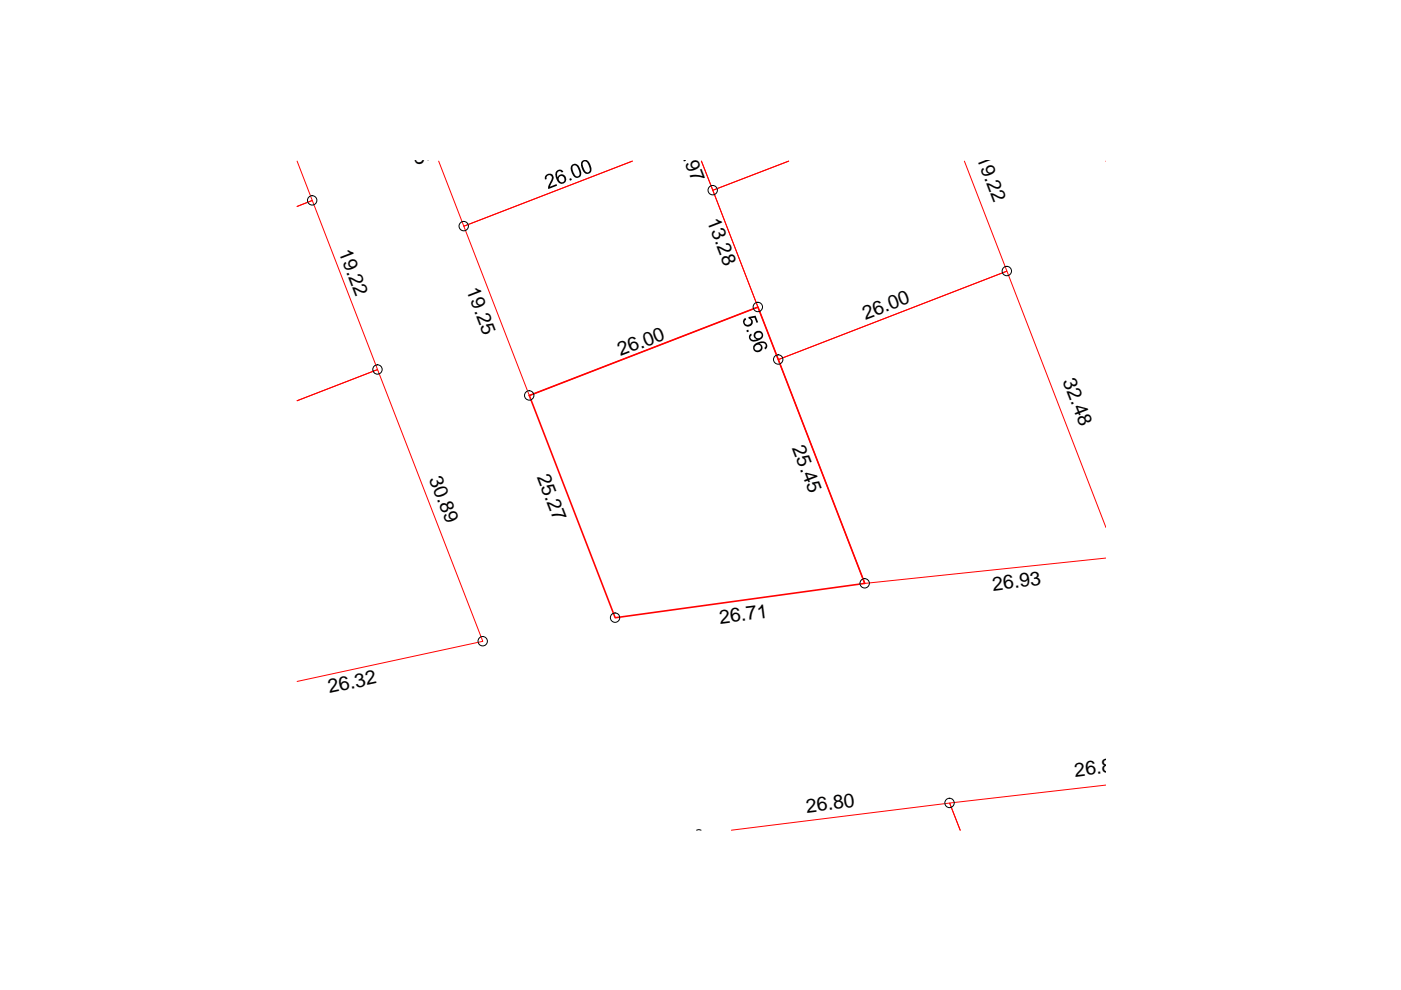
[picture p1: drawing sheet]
<svg xmlns="http://www.w3.org/2000/svg" width="297mm" height="210mm" viewBox="0 0 297 210" stroke-linecap="round" stroke-linejoin="round" font-family="sans-serif">
<path d="M63 34.2l3.2 8.3-3.2 1.3 3.2-1.3 13.9 35.9-17.1 6.6 17.1-6.6 22.3 57.6-39.4 8.5M93 34.2l5.3 13.8 35.8-13.8-35.8 13.8 13.9 35.9 48.5-18.8-12-30.9 2.4 6.1 16.1-6.1-16.1 6.1 13.9 35.9 48.5-18.7-9-23.3M234.5 34.2h.1M234.5 111.8l-21-54.3-48.5 18.7 18.3 47.5 51.2-5.4M234.5 166.5l-33.2 3.8 2.3 5.7-2.3-5.7-46.2 5.7" fill="none" stroke="#f00" stroke-width=".21"/>
<path d="M112.2 83.9l48.5-18.8 22.6 58.6-52.9 7.3z" fill="none" stroke="#f00" stroke-width=".34"/>
<g fill="none" stroke="#000" stroke-width=".21">
<path d="M147.7 176l.5-.1 .4 .1"/>
<circle cx="66.2" cy="42.5" r=".99"/>
<circle cx="98.3" cy="47.9" r=".99"/>
<circle cx="151.1" cy="40.3" r=".99"/>
<circle cx="213.5" cy="57.5" r=".99"/>
<circle cx="80" cy="78.3" r=".99"/>
<circle cx="160.7" cy="65.1" r=".99"/>
<circle cx="165" cy="76.2" r=".99"/>
<circle cx="112.2" cy="83.8" r=".99"/>
<circle cx="102.3" cy="136" r=".99"/>
<circle cx="130.4" cy="131" r=".99"/>
<circle cx="183.3" cy="123.7" r=".99"/>
<circle cx="201.3" cy="170.2" r=".99"/>
</g>
<g fill="#000">
<path d="M115.7 37.2l.5-.3 .6-.1 .5 .6v.6l-.7 1.6 1.4-.6 .1 .4-1.9 .7v-.6l.7-1.3 .1-.7-.2-.2-.6-.1-.3 .3v.5l-.3 .1-.1-.4zM120.7 37.9l.4-.1 .1 .3-.3 .2zM157.7 67.6l.3-.2 .2 .3-.3 .5 .1 .5 .6 .2 .7-.5-.2-.6-.3-.2-.1-.4 1.5-.3 .5 1.4-.3 .2-.4-1.1-.8 .1 .4 .5-.1 .7-.6 .5h-.7l-.3-.2-.3-.4-.1-.5zM158.2 70.1l.4-.2 .2 .4-.4 .1z"/>
<path d="M117.9 36.3l.8-.4 .7 .4 .1 .1-.4 .2-.4-.3-.3 .1-.3 .3v.6l.1 .3 .6-.6h.5l.3 .1 .5 .8-.3 .8-.8 .3-.7-.4-.5-1.2-.1-.5zM118.6 37.5l-.2 .3 .2 .6 .4 .3 .5-.1 .2-.3-.2-.7-.4-.3z"/>
<path d="M121.2 35l.8-.3 .7 .5 .5 1.3v.7l-.3 .4-.8 .1-.6-.6-.5-1.2zM121.5 35.2l-.1 .7 .3 .8 .5 .7 .5-.1 .2-.6-.4-1.2-.4-.4z"/>
<path d="M123.3 34.2l.3-.1h.9l.3 .1 .6 1.4-.1 .8-.2 .3-.8 .2-.5-.3-.6-1.4zM123.7 34.3l-.2 .7 .5 1.2 .4 .3h.4l.3-.3v-.4l-.4-1.1-.5-.5z"/>
<path d="M159 70.9l.3-.2v.4a.63 .63 0 0 0 0 .8 .63 .63 0 0 0 .9 .1l.3-.1-.3-.1-.3-.3-.1-.5 .1-.4 .7-.5h.5l.4 .3 .3 .5-.1 .7-.5 .4-1 .4h-.6l-.6-.3-.2-.4v-.5zM160.4 70.7l-.3 .3 .3 .6 .6 .1 .3-.2 .2-.3-.1-.5-.3-.2z"/>
<path d="M160 73l1-.5 .9-.1 .6 .3 .2 .8-.5 .6-.1-.4 .2-.2v-.3l-.1-.3-.4-.2-.8 .2 .6 .4 .1 .6-.3 .5-1 .3-.4-.2-.3-.5v-.5zM160.3 73.2l-.3 .5 .1 .4 .3 .2 .7-.2 .2-.3-.1-.5-.4-.2z"/>
</g>
<g font-size="4.1">
<text x="84.8" y="25.5" transform="rotate(69 84.8 25.5)">19.25</text>
<text x="144" y="31.4" transform="rotate(69 144 31.4)">5.97</text>
<text x="207" y="33.5" transform="rotate(69 207 33.5)">19.22</text>
<text x="149.9" y="46.9" transform="rotate(69 149.9 46.9)">13.28</text>
<text x="71.8" y="53.4" transform="rotate(69 71.8 53.4)">19.22</text>
<text x="98.8" y="61.6" transform="rotate(69 98.8 61.6)">19.25</text>
<text x="183.5" y="67.9" transform="rotate(-21 183.5 67.9)">26.00</text>
<text x="131.5" y="75.6" transform="rotate(-21 131.5 75.6)">26.00</text>
<text x="225.3" y="80.8" transform="rotate(69 225.3 80.8)">32.48</text>
<text x="167.9" y="95" transform="rotate(69 167.9 95)">25.45</text>
<text x="90.9" y="101.5" transform="rotate(69 90.9 101.5)">30.89</text>
<text x="113.8" y="101" transform="rotate(69 113.8 101)">25.27</text>
<text x="210.6" y="125.3" transform="rotate(-7 210.6 125.3)">26.93</text>
<text x="152.7" y="132.2" transform="rotate(-7 152.7 132.2)">26.71</text>
<text x="69.8" y="147" transform="rotate(-12 69.8 147)">26.32</text>
<text x="228" y="164.7" transform="rotate(-7 228 164.7)">26.87</text>
<text x="171.1" y="172.3" transform="rotate(-7 171.1 172.3)">26.80</text>
</g>
</svg>
